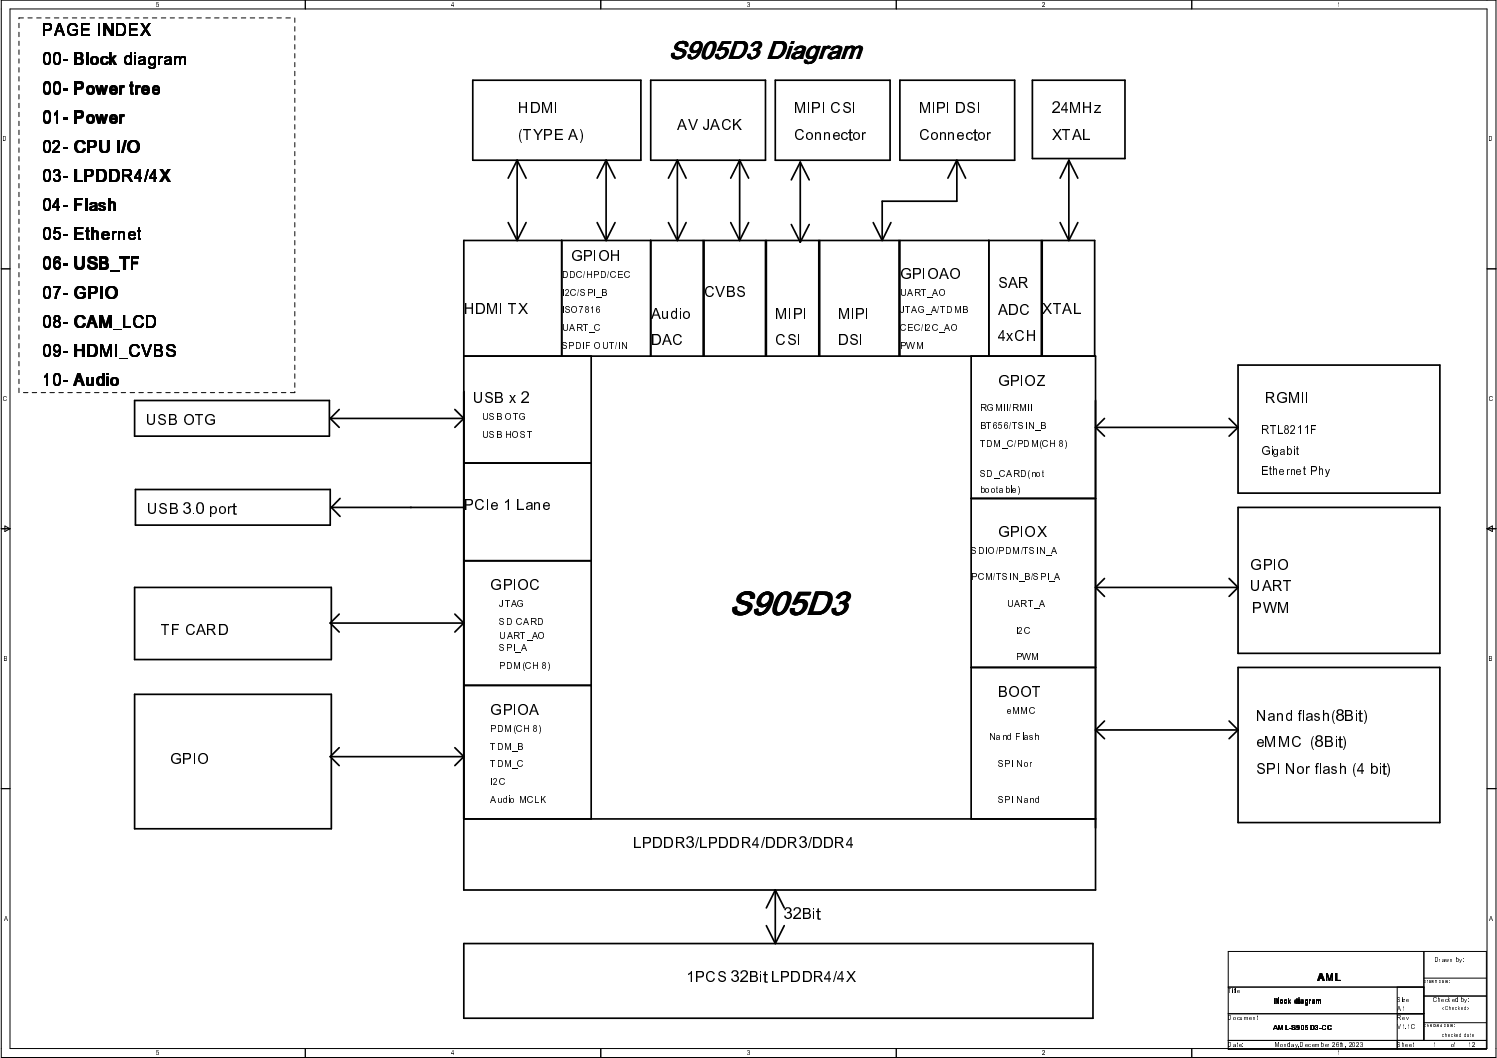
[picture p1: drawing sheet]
<svg xmlns="http://www.w3.org/2000/svg" width="297mm" height="210mm" viewBox="0 0 297 210" stroke-linecap="round" stroke-linejoin="round" font-family="sans-serif">
<g fill="none" stroke="#000" stroke-width=".2">
<path d="M.3 0h296.5v209.8h-296.5zM2 1.8h293.1v206.2h-293.1zM3.8 4.6v.9M3.8 6.4v.9M3.8 8.2v.8M3.8 9.9v.9M3.8 11.7v.8M3.8 13.4v.9M3.8 15.2v.9M3.8 17v.9M3.8 18.8v.8M4.7 3.6h-.9v.1"/>
<path d="M5.5 3.6h.9M7.3 3.6h.9M9.1 3.6h.8M10.8 3.6h.9M12.6 3.6h.9M14.3 3.6h.9M16.1 3.6h.9M17.9 3.6h.9M19.6 3.6h.9M21.4 3.6h.9M23.2 3.6h.8M24.9 3.6h.9"/>
<path d="M26.7 3.6h.9M28.4 3.6h.9M30.2 3.6h.9M32 3.6h.9M33.8 3.6h.8M35.5 3.6h.9M37.3 3.6h.9M39.1 3.6h.9M40.8 3.6h.9M42.6 3.6h.9M44.4 3.6h.9M46.1 3.6h.9"/>
<path d="M47.9 3.6h.9M49.7 3.6h.8M51.4 3.6h.9M53.2 3.6h.9M54.9 3.6h.9M56.7 3.6h.9M58.5 3.6v.8M58.5 5.3v.9M58.5 7.1v.9M58.5 8.8v.9M58.5 10.6v.9M58.5 12.4v.9"/>
<path d="M58.5 14.1v.9M58.5 15.9v.9M58.5 17.7v.9M58.5 19.5v.8M60.6 0v1.8M119.2 0v1.8M177.8 0v1.8M236.5 0v1.8M3.8 20.5v.9M3.8 22.3v.9M3.8 24v.9M3.8 25.8v.9"/>
<path d="M3.8 27.6v.8M3.8 29.3v.9M3.8 31.1v.9M3.8 32.9v.8M3.8 34.6v.9M3.8 36.4v.9M3.8 38.1v.9M3.8 39.9v.9M58.5 21.2v.9M58.5 23v.8M58.5 24.7v.9M58.5 26.5v.9"/>
<path d="M58.5 28.3v.9M58.5 30.1v.8M58.5 31.8v.9M58.5 33.6v.9M58.5 35.3v.9M58.5 37.1v.9M58.5 38.9v.9M.3 53.3h1.7M3.8 41.7v.9M3.8 43.5v.9M3.8 45.2v.9M3.8 47v.9"/>
<path d="M3.8 48.7v.9M3.8 50.5v.9M3.8 52.3v.9M3.8 54.1v.8M3.8 55.8v.9M3.8 57.6v.9M3.8 59.4v.8M58.5 40.6v.9M58.5 42.4v.9M58.5 44.2v.8M58.5 45.9v.9M58.5 47.7v.9"/>
<path d="M58.5 49.4v.9M58.5 51.2v.9M58.5 53v.9M58.5 54.8v.9M58.5 56.5v.9M58.5 58.3v.9M295.1 53.3h1.7M3.8 61.1v.9M3.8 62.9v.9M3.8 64.6v.9M3.8 66.4v.9M3.8 68.2v.8"/>
<path d="M3.8 69.9v.9M3.8 71.7v.9M3.8 73.5v.8M3.8 75.2v.9M3.8 77v.9M4.7 77.9h.8M6.4 77.9h.9M8.2 77.9h.9M9.9 77.9h.9M11.7 77.9h.9M13.5 77.9h.8M15.2 77.9h.9"/>
<path d="M17 77.9h.9M18.8 77.9h.8M20.5 77.9h.9M22.3 77.9h.9M24 77.9h.9M25.8 77.9h.9M27.6 77.9h.8M29.3 77.9h.9M31.1 77.9h.9M32.9 77.9h.9M34.6 77.9h.9M36.4 77.9h.9"/>
<path d="M38.2 77.9h.9M40 77.9h.8M41.7 77.9h.9M43.5 77.9h.9M45.3 77.9h.8M47 77.9h.9M48.8 77.9h.9M50.5 77.9h.9M52.3 77.9h.9M54.1 77.9h.8M55.8 77.9h.9M58.5 60v.9"/>
<path d="M58.5 61.8v.9M58.5 63.6v.9M58.5 65.4v.9M58.5 67.1v.9M58.5 68.9v.9M58.5 70.7v.8M58.5 72.4v.9M58.5 74.2v.9M58.5 75.9v.9M58.5 77.7v.2h-.9M.3 104.9h1.7M1 104.4l1 .5-1 .6z"/>
<path d="M295.1 104.9h1.7M295.1 104.9l1-.5v1.1zM.3 156.5h1.7M295.1 156.5h1.7M243.7 188.8h51.2v19.4h-51.2zM243.7 195.8h38.8M277.2 195.8v12.4M282.5 188.8v17.6M282.5 197.6h12.4M282.5 194.1h12.4M60.6 208v1.8M119.2 208v1.8"/>
<path d="M177.8 208v1.8M236.5 208v1.8M243.7 201.1h38.8M243.7 206.4h51.2M282.5 202.9h12.4"/>
</g>
<g fill="none" stroke="#000" stroke-width=".34">
<path d="M93.8 15.9h33.4v15.9h-33.4zM129.1 15.9h22.8v15.9h-22.8zM153.8 15.9h22.8v15.9h-22.8zM178.6 15.9h22.7v15.9h-22.7zM204.8 15.9h18.4v15.6h-18.4zM102.6 31.8l-1.8 3.5M102.6 31.8l1.8 3.5M102.6 31.8v15.9M120.3 31.8l-1.8 3.5M120.3 31.8l1.7 3.5M120.3 31.8v15.9M134.4 31.8l-1.8 3.5"/>
<path d="M134.4 31.8l1.7 3.5M134.4 31.8v15.9M146.8 31.8l-1.8 3.5M146.8 31.8l1.7 3.5M146.8 31.8v15.9M158.8 32.2l-1.8 3.5M158.8 32.2l1.8 3.5M158.8 32.2v15.8M188.1 35.3l1.8-3.5 1.7 3.5M189.9 32v7.9h-14.9v7.6M212.1 31.8l-1.7 3.5M212.1 31.8l1.8 3.5"/>
<path d="M212.1 31.8v15.9M100.8 44.2l1.8 3.5M104.4 44.2l-1.8 3.5M111.5 47.7v23M118.5 44.2l1.8 3.5M122 44.2l-1.7 3.5M129.1 47.7v23M132.6 44.2l1.8 3.5M136.1 44.2l-1.7 3.5M139.7 47.7h12.2v23h-12.2zM145 44.2l1.8 3.5M148.5 44.2l-1.7 3.5"/>
<path d="M152.1 47.7h10.4v23h-10.4zM157 44.5l1.8 3.5M160.6 44.5l-1.8 3.5M162.6 47.7h15.8v23h-15.8zM173.3 44.2l1.7 3.5 1.8-3.5M196.2 47.7v23M210.4 44.2l1.7 3.5M213.9 44.2l-1.8 3.5M26.7 79.5h38.7v7h-38.7zM92 70.7h47.5v-23h-47.5v128.9h125.4v-105.9h-38.8v-23h28v23M117.3 70.7v91.8M192.7 70.7v91.8"/>
<path d="M206.8 70.7v-23h10.4v23M245.7 72.4h40v25.4h-40zM26.9 97.1h38.6v7.1h-38.6zM65.5 83h26.5M65.5 83l1.8 1.8M67.3 81.2l-1.8 1.8M67.5 98.9l-1.8 1.8M90.3 81.2l1.7 1.8M92 91.9h25.3M92 83l-1.7 1.8M192.7 98.9h24.7M217.4 84.8h28.3"/>
<path d="M217.4 84.8l1.8 1.7M219.2 83l-1.8 1.8M243.9 83l1.8 1.8M245.7 84.8l-1.8 1.7M26.7 116.5h39v14.4h-39zM65.7 100.7h26.3M65.7 100.7l1.8 1.7M92 111.3h25.3M217.4 116.5h28.3M217.4 116.5l1.8 1.8M219.2 114.8l-1.8 1.7M243.9 114.8l1.8 1.7"/>
<path d="M245.7 100.7h40v28.9h-40zM245.7 116.5l-1.8 1.8M26.7 137.8h39v26.6h-39zM65.5 123.6h26.5M65.5 123.6l1.8 1.8M67.3 121.8l-1.8 1.8M90.3 121.8l1.7 1.8M92 136h25.3M92 123.6l-1.7 1.8M192.7 132.4h24.7M245.7 132.4h40v30.8h-40zM65.5 150.1h26.5"/>
<path d="M65.5 150.1l1.8 1.8M67.3 148.3l-1.8 1.8M90.3 148.3l1.7 1.8M92 150.1l-1.7 1.8M217.4 144.8h28.3M217.4 144.8l1.8 1.8M219.2 143l-1.8 1.8M243.9 143l1.8 1.8M245.7 144.8l-1.8 1.8M92 162.5h125.4M153.8 176.6l-1.7 3.5M153.8 176.6l1.8 3.5"/>
<path d="M153.8 176.6v10.6M92 187.2h124.9v14.8h-124.9zM152.1 183.6l1.7 3.6M155.6 183.6l-1.8 3.6"/>
</g>
<text font-size="6.4" x="144.7" y="122">S905D3</text>
<text font-size="4.9" x="132.7" y="11.7">S905D3 Diagram</text>
<g font-size="3.5">
<text x="8.4" y="7.1">PAGE INDEX</text>
<text x="8.4" y="12.9">00- Block diagram</text>
<text x="8.4" y="18.7">00- Power tree</text>
<text x="8.4" y="24.5">01- Power</text>
<text x="8.4" y="30.3">02- CPU I/O</text>
<text x="8.4" y="36">03- LPDDR4/4X</text>
<text x="8.4" y="41.8">04- Flash</text>
<text x="8.4" y="47.6">05- Ethernet</text>
<text x="8.4" y="53.4">06- USB_TF</text>
<text x="8.4" y="59.2">07- GPIO</text>
<text x="8.4" y="65">08- CAM_LCD</text>
<text x="8.4" y="70.8">09- HDMI_CVBS</text>
<text x="8.4" y="76.6">10- Audio</text>
</g>
<g font-size="3.1">
<text x="102.8" y="22.4">HDMI</text>
<text x="157.6" y="22.4">MIPI CSI</text>
<text x="182.3" y="22.4">MIPI DSI</text>
<text x="208.7" y="22.4">24MHz</text>
<text x="102.8" y="27.7">(TYPE A)</text>
<text x="134.4" y="25.8">AV JACK</text>
<text x="157.6" y="27.7">Connector</text>
<text x="182.3" y="27.7">Connector</text>
<text x="208.7" y="27.7">XTAL</text>
<text x="113.2" y="51.8">GPIOH</text>
<text x="139.7" y="58.8">CVBS</text>
<text x="178.6" y="55.3">GPIOAO</text>
<text x="197.9" y="57.2">SAR</text>
<text x="92" y="62.4">HDMI TX</text>
<text x="129.1" y="63.2">Audio</text>
<text x="153.8" y="63.2">MIPI</text>
<text x="166.2" y="63.2">MIPI</text>
<text x="197.9" y="62.4">ADC</text>
<text x="206.8" y="62.4">XTAL</text>
<text x="129.1" y="68.5">DAC</text>
<text x="153.8" y="68.5">CSI</text>
<text x="166.2" y="68.5">DSI</text>
<text x="197.9" y="67.7">4xCH</text>
<text x="197.9" y="76.5">GPIOZ</text>
<text x="93.8" y="80">USB x 2</text>
<text x="250.9" y="80">RGMII</text>
<text x="29" y="84.4">USB OTG</text>
<text x="92" y="101.2">PCIe 1 Lane</text>
<text x="29.2" y="102.1">USB 3.0 port</text>
<text x="197.9" y="106.5">GPIOX</text>
<text x="248.1" y="113">GPIO</text>
<text x="97.3" y="117.1">GPIOC</text>
<text x="248.1" y="117.3">UART</text>
<text x="32" y="125.9">TF CARD</text>
<text x="248.5" y="121.7">PWM</text>
<text x="97.3" y="141.8">GPIOA</text>
<text x="197.9" y="138.3">BOOT</text>
<text x="249.2" y="143">Nand flash(8Bit)</text>
<text x="249.2" y="148.3">eMMC (8Bit)</text>
<text x="33.8" y="151.5">GPIO</text>
<text x="249.2" y="153.5">SPI Nor flash (4 bit)</text>
<text x="125.6" y="168.3">LPDDR3/LPDDR4/DDR3/DDR4</text>
<text x="155.6" y="182.4">32Bit</text>
<text x="136.1" y="194.8">1PCS 32Bit LPDDR4/4X</text>
</g>
<g font-size="2.4">
<text x="250.2" y="86.2">RTL8211F</text>
<text x="250.2" y="90.3">Gigabit</text>
<text x="250.2" y="94.3">Ethernet Phy</text>
</g>
<text font-size="2.2" x="261.4" y="194.7">AML</text>
<g font-size="2">
<text x="111.5" y="58.6">I2C/SPI_B</text>
<text x="111.5" y="55.1">DDC/HPD/CEC</text>
<text x="178.6" y="58.6">UART_AO</text>
<text x="111.5" y="65.7">UART_C</text>
<text x="111.5" y="62.2">ISO7816</text>
<text x="178.6" y="62.2">JTAG_A/TDMB</text>
<text x="178.6" y="65.7">CEC/I2C_AO</text>
<text x="111.5" y="69.3">SPDIF OUT/IN</text>
<text x="178.6" y="69.3">PWM</text>
<text x="95.6" y="83.4">USB OTG</text>
<text x="194.4" y="81.6">RGMII/RMII</text>
<text x="95.6" y="86.9">USB HOST</text>
<text x="194.4" y="85.1">BT656/TSIN_B</text>
<text x="194.4" y="88.6">TDM_C/PDM(CH 8)</text>
<text x="194.4" y="94.7">SD_CARD(not</text>
<text x="194.4" y="97.8">bootable)</text>
<text x="192.7" y="109.9">SDIO/PDM/TSIN_A</text>
<text x="192.7" y="115.1">PCM/TSIN_B/SPI_A</text>
<text x="99.1" y="124">SD CARD</text>
<text x="99.1" y="120.4">JTAG</text>
<text x="199.7" y="120.4">UART_A</text>
<text x="201.5" y="125.7">I2C</text>
<text x="99.1" y="126.8">UART_AO</text>
<text x="99.1" y="129.2">SPI_A</text>
<text x="201.5" y="131">PWM</text>
<text x="99.1" y="132.8">PDM(CH 8)</text>
<text x="199.7" y="141.6">eMMC</text>
<text x="97.3" y="145.2">PDM(CH 8)</text>
<text x="97.3" y="148.7">TDM_B</text>
<text x="196.2" y="146.9">Nand Flash</text>
<text x="97.3" y="152.2">TDM_C</text>
<text x="97.3" y="155.7">I2C</text>
<text x="197.9" y="152.2">SPI Nor</text>
<text x="97.3" y="159.3">Audio MCLK</text>
<text x="197.9" y="159.3">SPI Nand</text>
</g>
<g font-size="1.5">
<text x="252.6" y="199">Block diagram</text>
<text x="252.6" y="204.3">AML-S905D3-CC</text>
</g>
<g font-size="1.3">
<text x="30.9" y="1.4">5</text>
<text x="89.5" y="1.4">4</text>
<text x="148.2" y="1.4">3</text>
<text x="206.8" y="1.4">2</text>
<text x="265.4" y="1.4">1</text>
<text x=".7" y="28">D</text>
<text x="295.5" y="28">D</text>
<text x=".7" y="79.6">C</text>
<text x="295.5" y="79.6">C</text>
<text x=".7" y="131.1">B</text>
<text x="295.5" y="131.1">B</text>
<text x=".7" y="182.7">A</text>
<text x="295.5" y="182.7">A</text>
<text x="284.6" y="190.9">Drawn by:</text>
<text x="243.7" y="197.1">Title</text>
<text x="243.7" y="202.4">Document</text>
<text x="277.2" y="200.6">A1</text>
<text x="277.2" y="202.4">Rev</text>
<text x="277.2" y="198.8">Size</text>
<text x="284.3" y="198.8">Checked by:</text>
<text x="30.9" y="209.4">5</text>
<text x="89.5" y="209.4">4</text>
<text x="148.2" y="209.4">3</text>
<text x="206.8" y="209.4">2</text>
<text x="243.7" y="207.7">Date:</text>
<text x="252.9" y="207.7">Monday,December 26th, 2023</text>
<text x="265.4" y="209.4">1</text>
<text x="277.2" y="204.1">V1.1C</text>
<text x="277.2" y="207.7">Sheet</text>
<text x="284.3" y="207.7">1</text>
<text x="287.8" y="207.7">of</text>
<text x="291.4" y="207.7">12</text>
</g>
<g font-size="1.1">
<text x="286.1" y="200.4">&lt;Checked&gt;</text>
<text x="286.1" y="205.7">checked date</text>
</g>
<g font-size=".9">
<text x="282.5" y="194.9">Drawn Date:</text>
<text x="282.5" y="203.8">Checked Date:</text>
</g>
</svg>
